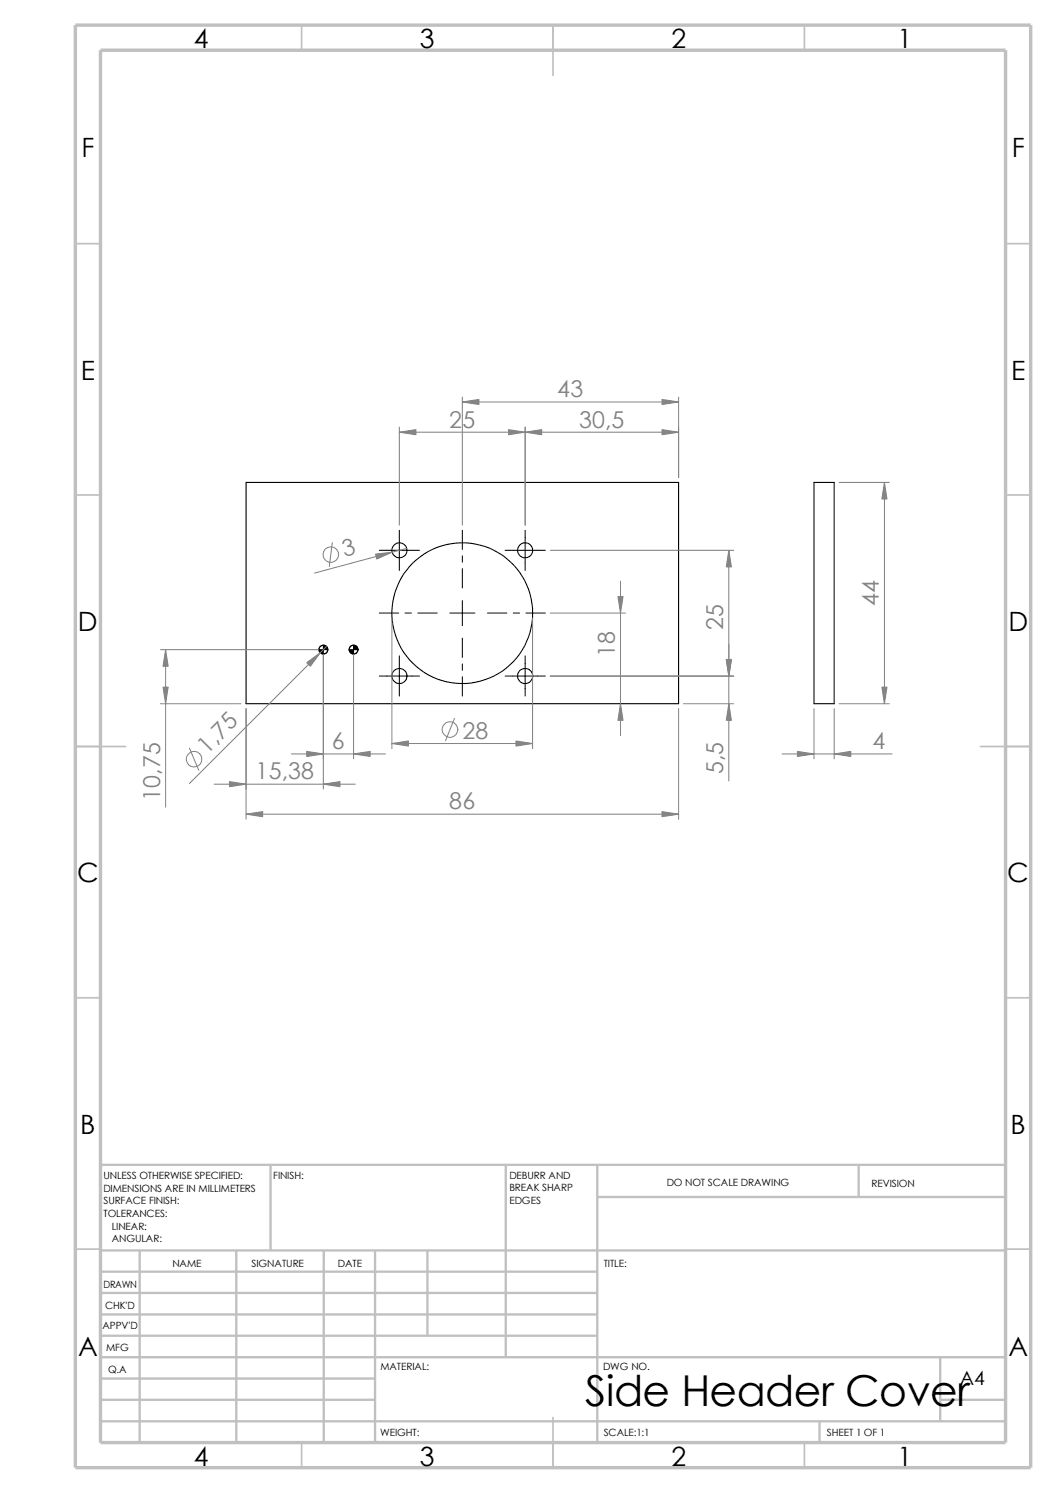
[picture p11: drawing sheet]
<svg xmlns="http://www.w3.org/2000/svg" width="210mm" height="297mm" viewBox="0 0 210 297" stroke-linecap="round" stroke-linejoin="round" font-family="sans-serif">
<g fill="none" stroke="#c0c0c0" stroke-width=".34">
<path d="M60 5v5M110 5v10M160 5v5M15 48.5h5M200 48.5h5M15 98.5h5M200 98.5h5M15 148.5h10M195 148.5h10M15 198.5h5M200 198.5h5M15 248.5h5"/>
<path d="M200 248.5h5M60 287v5M110 282v10M160 287v5"/>
</g>
<g fill="none" stroke="#c0c0c0" stroke-width=".47">
<path d="M53.8 231.7v17.1M100.6 231.7v38.3M118.8 238.1h81.2M118.8 231.7v55.3M170.8 231.7v6.4M200 231.7h-180v55.3M20 253h98.8M20 257.2h98.8M20 248.8h180M27.8 248.8v38.2M47 248.8v38.2M64.4 248.8v38.2"/>
<path d="M74.6 248.8v38.2M85 248.8v16.9M20 278.5h54.6M20 270h180M20 274.2h54.6M20 261.5h98.8M20 265.7h98.8M187 270v12.7M187 278.5h13M20 282.7h180M163 282.7v4.3"/>
</g>
<path d="M15 5h190v287h-190zM20 10h180v277h-180z" fill="none" stroke="#c0c0c0" stroke-width=".68" stroke-linecap="butt"/>
<g fill="none" stroke="#000" stroke-width=".21">
<path d="M48.9 96h86.1v44h-86.1zM161.9 96h4v44h-4z"/>
<circle cx="79.4" cy="109.5" r="1.5"/>
<circle cx="104.4" cy="109.5" r="1.49"/>
<circle cx="64.3" cy="129.2" r=".87"/>
<circle cx="70.3" cy="129.2" r=".88"/>
<circle cx="79.4" cy="134.5" r="1.5"/>
<circle cx="91.9" cy="122" r="14"/>
<circle cx="104.4" cy="134.5" r="1.49"/>
</g>
<g fill="none" stroke="#808080" stroke-width=".2">
<path d="M91.9 79v25.5M91.9 80h43.1M135 79v16M79.4 85v19.5M79.4 86h55.6M104.4 85v19.5M166.9 96h10M175.9 96v44M66.1 107.9l-.6 4.8M80.9 109.1l-18.3 4.9M109.4 109.5h36.5M123.4 115.6v30.7"/>
<path d="M144.9 109.5v45.9M31.9 140h16M31.9 129.2h31.4M32.9 129.2v31.4M64.3 130.2v26.8M64.9 128.6l-27.2 27.3M70.3 130.2v20.8M77.9 123v25.9M105.9 123v25.9M109.4 134.5h36.5M109.4 122h15M135.9 140h10"/>
<path d="M166.9 140h10M37.7 148.8l1.8 4.4M42.6 156h28.1M48.9 141v22M58 150h18.7M77.9 147.9h28M90.4 142.9l-1.8 4.5M135 141v22M155.5 150h21.9M161.9 141v10M165.9 141v10M48.9 162h86.1"/>
<circle cx="65.8" cy="110.3" r="1.57"/>
<circle cx="38.6" cy="151" r="1.56"/>
<circle cx="89.5" cy="145.1" r="1.56"/>
</g>
<g fill="#808080" stroke="#808080" stroke-width=".2">
<path d="M158.6 149.5l3.3 .5-3.3 .5z"/>
<path d="M165.9 150l3.3-.5v1z"/>
<path d="M175.4 136.7h1l-.5 3.3z"/>
<path d="M175.9 96l.5 3.3h-1z"/>
<path d="M79.4 86l3.3-.5v1z"/>
<path d="M101.1 85.5l3.3 .5-3.3 .5z"/>
<path d="M144.9 109.5l.6 3.3h-1.1z"/>
<path d="M131.7 85.5l3.3 .5-3.3 .5z"/>
<path d="M144.4 131.2h1.1l-.6 3.3z"/>
<path d="M104.4 86l3.3-.5v1z"/>
<path d="M131.7 161.5l3.3 .5-3.3 .5z"/>
<path d="M61 131.8l2.7-2-2 2.7z"/>
<path d="M48.9 162l3.3-.5v1z"/>
<path d="M70.3 150l3.3-.5v1z"/>
<path d="M61 149.5l3.3 .5-3.3 .5z"/>
<path d="M45.6 155.5l3.3 .5-3.3 .5z"/>
<path d="M64.3 156l3.3-.5v1z"/>
<path d="M32.4 136.7h1l-.5 3.3z"/>
<path d="M32.9 129.2l.5 3.3h-1z"/>
<path d="M102.6 147.4l3.3 .5-3.3 .5z"/>
<path d="M131.7 79.5l3.3 .5-3.3 .5z"/>
<path d="M77.9 147.9l3.3-.5v1z"/>
<path d="M91.9 80l3.3-.5v1z"/>
<path d="M123.4 140l.5 3.3h-1z"/>
<path d="M74.7 110.2l3.3-.3-3.1 1.3z"/>
<path d="M122.9 118.7h1l-.5 3.3z"/>
<path d="M144.9 140l.6 3.3h-1.1z"/>
</g>
<g fill="none" stroke="#000" stroke-width=".2">
<path d="M75.4 109.5h8M79.4 105.5v8M91.9 105.5v3.8M91.9 110.6v1.2M91.9 113.1v3.9M91.9 119.5v5M100.5 109.5h8M104.4 105.5v8M64.3 128.4a.87 .87 0 0 0-.8 .8M65.2 129.2a.87 .87 0 0 1-.9 .9M70.3 128.4a.87 .87 0 0 0-.9 .8M71.2 129.2a.87 .87 0 0 1-.9 .9"/>
<path d="M75.4 134.5h8M75.4 122h3.9M79.4 130.5v8M80.6 122h1.2M83.1 122h3.9M89.5 122h4.9M91.9 127v3.8M91.9 132.1v1.2M91.9 134.6v3.9M96.9 122h3.9M100.5 134.5h8M102.1 122h1.2"/>
<path d="M104.4 130.5v8M104.6 122h3.9"/>
</g>
<g fill="#000" stroke="#000" stroke-width=".2">
<path d="M63.5 129.2h.8v.9a.87 .87 0 0 1-.8-.9z" fill-rule="evenodd"/>
<path d="M64.3 128.4a.87 .87 0 0 1 .9 .8h-.9z" fill-rule="evenodd"/>
<path d="M69.4 129.2h.9v.9a.87 .87 0 0 1-.9-.9z" fill-rule="evenodd"/>
<path d="M70.3 128.4a.87 .87 0 0 1 .9 .8h-.9z" fill-rule="evenodd"/>
</g>
<text font-size="8.5" x="116.4" y="279.7">Side Header Cover</text>
<g font-size="5.3">
<text x="38.5" y="9.6">4</text>
<text x="83.5" y="9.6">3</text>
<text x="133.5" y="9.6">2</text>
<text x="178.5" y="9.6">1</text>
<text x="16.2" y="31.3">F</text>
<text x="201.2" y="31.3">F</text>
<text x="16" y="75.6">E</text>
<text x="201.1" y="75.6">E</text>
<text x="15.5" y="125.6">D</text>
<text x="200.6" y="125.6">D</text>
<text x="15.3" y="175.6">C</text>
<text x="200.3" y="175.6">C</text>
<text x="16" y="225.6">B</text>
<text x="201" y="225.6">B</text>
<text x="15.5" y="269.8">A</text>
<text x="200.5" y="269.8">A</text>
<text x="38.5" y="291.6">4</text>
<text x="83.5" y="291.6">3</text>
<text x="133.5" y="291.6">2</text>
<text x="178.5" y="291.6">1</text>
</g>
<g font-size="4.6" fill="#808080">
<text x="110.8" y="79">43</text>
<text x="89.3" y="85">25</text>
<text x="115.2" y="85">30,5</text>
<text x="68.5" y="110.8" transform="rotate(-15 68.5 110.8)">3</text>
<text x="143.8" y="125.2" transform="rotate(-90 143.8 125.2)">25</text>
<text x="174.8" y="120.6" transform="rotate(-90 174.8 120.6)">44</text>
<text x="122.3" y="130.7" transform="rotate(-90 122.3 130.7)">18</text>
<text x="66" y="149.1">6</text>
<text x="92" y="146.9">28</text>
<text x="173.5" y="149.1">4</text>
<text x="41.2" y="150.1" transform="rotate(-45 41.2 150.1)">1,75</text>
<text x="50.8" y="155.1">15,38</text>
<text x="143.8" y="154.1" transform="rotate(-90 143.8 154.1)">5,5</text>
<text x="31.8" y="159.3" transform="rotate(-90 31.8 159.3)">10,75</text>
<text x="89.3" y="161">86</text>
</g>
<text font-size="3.9" x="190.9" y="275.5">A4</text>
<g font-size="2">
<text x="20.6" y="234.6">UNLESS OTHERWISE SPECIFIED:</text>
<text x="20.6" y="237.1">DIMENSIONS ARE IN MILLIMETERS</text>
<text x="20.6" y="239.6">SURFACE FINISH:</text>
<text x="54.4" y="234.6">FINISH:</text>
<text x="101.3" y="239.5">EDGES</text>
<text x="101.3" y="234.5">DEBURR AND</text>
<text x="101.3" y="237">BREAK SHARP</text>
<text x="132.6" y="236">DO NOT SCALE DRAWING</text>
<text x="173.3" y="236.2">REVISION</text>
<text x="20.6" y="242.1">TOLERANCES:</text>
<text x="22.2" y="244.6">LINEAR:</text>
<text x="22.2" y="247.1">ANGULAR:</text>
<text x="50" y="252">SIGNATURE</text>
<text x="67.2" y="252">DATE</text>
<text x="120.1" y="252">TITLE:</text>
<text x="20.6" y="256.2">DRAWN</text>
<text x="34.3" y="252.1">NAME</text>
<text x="20.9" y="260.4">CHK'D</text>
<text x="20.4" y="264.5">APPV'D</text>
<text x="21.1" y="268.8">MFG</text>
<text x="21.5" y="273.1">Q.A</text>
<text x="75.6" y="272.5">MATERIAL:</text>
<text x="119.9" y="272.5">DWG NO.</text>
<text x="75.6" y="285.6">WEIGHT:</text>
<text x="120.1" y="285.6">SCALE:1:1</text>
<text x="164.5" y="285.6">SHEET 1 OF 1</text>
</g>
</svg>
